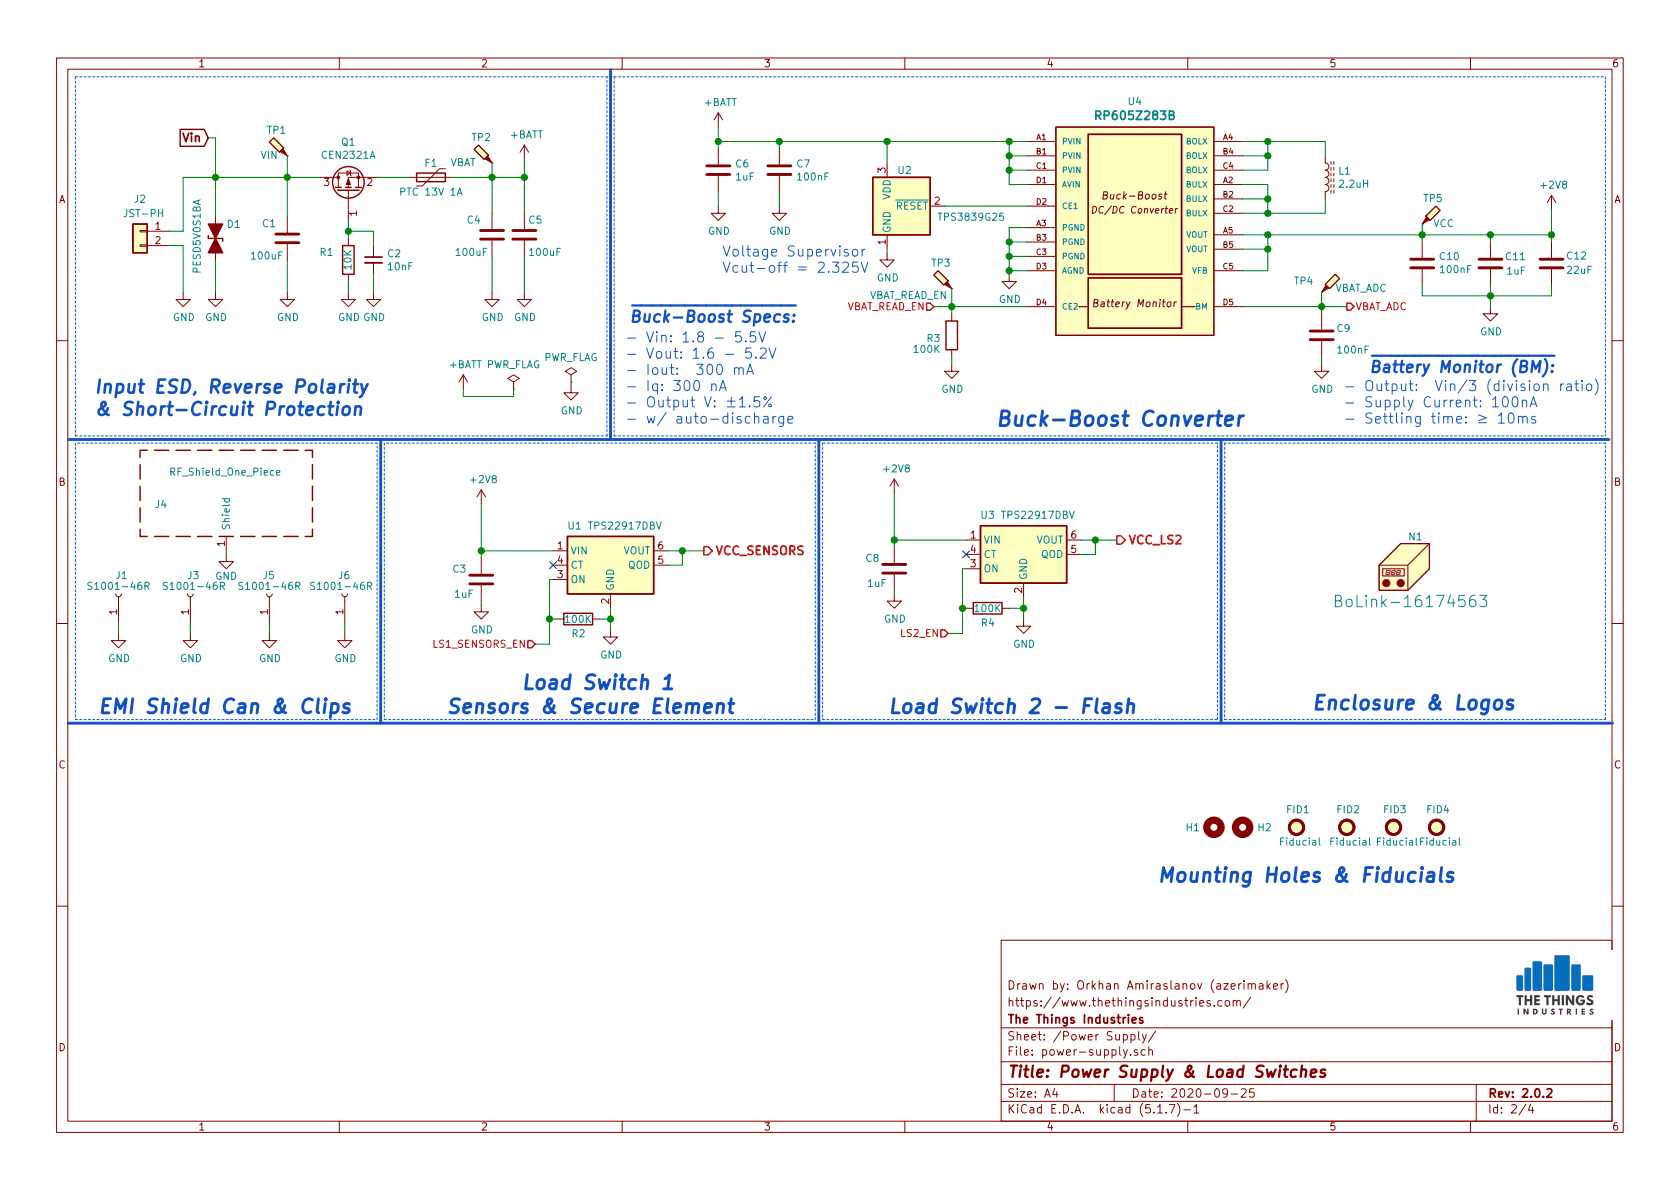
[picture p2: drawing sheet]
EESchema Schematic File Version 4
EELAYER 30 0
EELAYER END
$Descr A4 11693 8268
encoding utf-8
Sheet 2 4
Title "Power Supply & Load Switches"
Date "2020-09-25"
Rev "2.0.2"
Comp "The Things Industries"
Comment1 "https://www.thethingsindustries.com/"
Comment2 "Drawn by: Orkhan Amiraslanov (azerimaker)"
Comment3 ""
Comment4 ""
$EndDescr
$Comp
L power:+BATT #PWR019
U 1 1
P 5000 875
F 0 "#PWR019" H 5000 725 50  0001 C CNN
F 1 "+BATT" H 5015 1048 50  0000 C CNN
F 2 "" H 5000 875 50  0001 C CNN
F 3 "" H 5000 875 50  0001 C CNN
	1    5000 875 
	1    0    0    -1  
$EndComp
$Comp
L power:GND #PWR02
U 1 1
P 1275 2025
F 0 "#PWR02" H 1275 1775 50  0001 C CNN
F 1 "GND" H 1280 1852 50  0000 C CNN
F 2 "" H 1275 2025 50  0001 C CNN
F 3 "" H 1275 2025 50  0001 C CNN
	1    1275 2025
	1    0    0    -1  
$EndComp
$Comp
L Power_Management:TPS22917DBV U1
U 1 1
P 4250 3925
F 0 "U1" H 4000 4200 50  0000 C CNN
F 1 "TPS22917DBV" H 4350 4200 50  0000 C CNN
F 2 "Package_TO_SOT_SMD:SOT-23-6" H 4250 4425 50  0001 C CNN
F 3 "http://www.ti.com/lit/ds/symlink/tps22917.pdf" H 4300 3225 50  0001 C CNN
F 4 "TPS22917DBVR" H 4250 3925 50  0001 C CNN "MPN"
F 5 "https://www.ti.com/store/ti/en/p/product/?p=TPS22917DBVR" H 4250 3925 50  0001 C CNN "URL"
	1    4250 3925
	1    0    0    -1  
$EndComp
Text Notes 3100 4975 0    98   Italic 20
       Load Switch 1 \nSensors & Secure Element
Text Notes 6175 4975 0    98   Italic 20
Load Switch 2 - Flash
Text Notes 8050 6150 0    98   Italic 20
Mounting Holes & Fiducials
Text Notes 650  2900 0    91   Italic 18
Input ESD, Reverse Polarity  \n& Short-Circuit Protection
$Comp
L Device:C C9
U 1 1
P 9200 2325
F 0 "C9" H 9300 2375 50  0000 L CNN
F 1 "100nF" H 9300 2225 50  0000 L CNN
F 2 "Capacitor_SMD:C_0402_1005Metric" H 9238 2175 50  0001 C CNN
F 3 "~" H 9200 2325 50  0001 C CNN
F 4 "CC0402KRX7R7BB104" H 9200 2325 50  0001 C CNN "MPN"
F 5 "https://lcsc.com/product-detail/Multilayer-Ceramic-Capacitors-MLCC-SMD-SMT_YAGEO-CC0402KRX7R7BB104_C60474.html" H 9200 2325 50  0001 C CNN "URL"
	1    9200 2325
	1    0    0    -1  
$EndComp
$Comp
L power:GND #PWR028
U 1 1
P 9200 2525
F 0 "#PWR028" H 9200 2275 50  0001 C CNN
F 1 "GND" H 9205 2352 50  0000 C CNN
F 2 "" H 9200 2525 50  0001 C CNN
F 3 "" H 9200 2525 50  0001 C CNN
	1    9200 2525
	1    0    0    -1  
$EndComp
Wire Wire Line
	9200 2475 9200 2525
$Comp
L Device:C C6
U 1 1
P 5000 1175
F 0 "C6" H 5115 1221 50  0000 L CNN
F 1 "1uF" H 5115 1130 50  0000 L CNN
F 2 "Capacitor_SMD:C_0402_1005Metric" H 5038 1025 50  0001 C CNN
F 3 "~" H 5000 1175 50  0001 C CNN
F 4 "CL05A105KQ5NNNC" H 5000 1175 50  0001 C CNN "MPN"
F 5 "https://lcsc.com/product-detail/Multilayer-Ceramic-Capacitors-MLCC-SMD-SMT_Samsung-Electro-Mechanics-CL05A105KQ5NNNC_C107372.html" H 5000 1175 50  0001 C CNN "URL"
	1    5000 1175
	1    0    0    -1  
$EndComp
$Comp
L power:GND #PWR020
U 1 1
P 5000 1425
F 0 "#PWR020" H 5000 1175 50  0001 C CNN
F 1 "GND" H 5005 1252 50  0000 C CNN
F 2 "" H 5000 1425 50  0001 C CNN
F 3 "" H 5000 1425 50  0001 C CNN
	1    5000 1425
	1    0    0    -1  
$EndComp
Wire Wire Line
	5000 1325 5000 1425
Wire Wire Line
	5000 875  5000 975 
$Comp
L Device:C C7
U 1 1
P 5425 1175
F 0 "C7" H 5540 1221 50  0000 L CNN
F 1 "100nF" H 5540 1130 50  0000 L CNN
F 2 "Capacitor_SMD:C_0402_1005Metric" H 5463 1025 50  0001 C CNN
F 3 "~" H 5425 1175 50  0001 C CNN
F 4 "CC0402KRX7R7BB104" H 5425 1175 50  0001 C CNN "MPN"
F 5 "https://lcsc.com/product-detail/Multilayer-Ceramic-Capacitors-MLCC-SMD-SMT_YAGEO-CC0402KRX7R7BB104_C60474.html" H 5425 1175 50  0001 C CNN "URL"
	1    5425 1175
	1    0    0    -1  
$EndComp
$Comp
L power:GND #PWR021
U 1 1
P 5425 1425
F 0 "#PWR021" H 5425 1175 50  0001 C CNN
F 1 "GND" H 5430 1252 50  0000 C CNN
F 2 "" H 5425 1425 50  0001 C CNN
F 3 "" H 5425 1425 50  0001 C CNN
	1    5425 1425
	1    0    0    -1  
$EndComp
Wire Wire Line
	5425 1325 5425 1425
Wire Wire Line
	5425 1025 5425 975 
Wire Wire Line
	5000 1025 5000 975 
Connection ~ 5000 975 
Wire Wire Line
	5000 975  5425 975 
$Comp
L Connector:TestPoint_Probe TP2
U 1 1
P 3425 1125
F 0 "TP2" V 3600 1200 50  0000 C CNN
F 1 "VBAT" V 3425 1325 50  0000 C CNN
F 2 "TestPoint:TestPoint_Pad_D1.5mm" H 3625 1125 50  0001 C CNN
F 3 "~" H 3625 1125 50  0001 C CNN
F 4 "~" H 3425 1125 50  0001 C CNN "MPN"
F 5 "~" H 3425 1125 50  0001 C CNN "URL"
	1    3425 1125
	0    -1   -1   0   
$EndComp
$Comp
L Device:C C12
U 1 1
P 10800 1825
F 0 "C12" H 10700 1775 50  0000 R CNN
F 1 "22uF" H 10700 1875 50  0000 R CNN
F 2 "Capacitor_SMD:C_0603_1608Metric" H 10838 1675 50  0001 C CNN
F 3 "~" H 10800 1825 50  0001 C CNN
F 4 "CC0603MRX5R5BB226" H 10800 1825 50  0001 C CNN "MPN"
F 5 "JMK107BBJ226MA" H 10800 1825 50  0001 C CNN "DNM_MPN"
F 6 "https://lcsc.com/product-detail/Multilayer-Ceramic-Capacitors-MLCC-SMD-SMT_22uF-226-20-6-3V_C109448.html" H 10800 1825 50  0001 C CNN "URL"
	1    10800 1825
	-1   0    0    1   
$EndComp
Wire Wire Line
	10375 1675 10375 1625
$Comp
L power:GND #PWR029
U 1 1
P 10375 2125
F 0 "#PWR029" H 10375 1875 50  0001 C CNN
F 1 "GND" H 10380 1952 50  0000 C CNN
F 2 "" H 10375 2125 50  0001 C CNN
F 3 "" H 10375 2125 50  0001 C CNN
	1    10375 2125
	1    0    0    -1  
$EndComp
Wire Wire Line
	10375 1975 10375 2050
Text HLabel 6500 2125 0    50   Input ~ 0
VBAT_READ_EN
Text HLabel 9375 2125 2    50   Output ~ 0
VBAT_ADC
Wire Notes Line
	525  3075 525  5000
Wire Notes Line
	525  5000 2625 5000
Wire Notes Line
	2625 5000 2625 3075
Wire Notes Line
	2625 3075 525  3075
Wire Notes Line width 20 style solid
	475  3050 11200 3050
Wire Notes Line
	2675 5000 5675 5000
Wire Notes Line
	5675 5000 5675 3075
Wire Notes Line
	5675 3075 2675 3075
Wire Notes Line
	2675 3075 2675 5000
$Comp
L Device:R R2
U 1 1
P 4025 4300
F 0 "R2" V 4125 4250 50  0000 L CNN
F 1 "100K" V 4025 4200 50  0000 L CNN
F 2 "Resistor_SMD:R_0402_1005Metric" V 3955 4300 50  0001 C CNN
F 3 "~" H 4025 4300 50  0001 C CNN
F 4 "RC0402FR-07100KL	" H 4025 4300 50  0001 C CNN "MPN"
F 5 "https://lcsc.com/product-detail/Chip-Resistor-Surface-Mount_YAGEO-RC0402FR-07100KL_C60491.html" H 4025 4300 50  0001 C CNN "URL"
	1    4025 4300
	0    1    1    0   
$EndComp
$Comp
L Device:C C3
U 1 1
P 3350 4025
F 0 "C3" H 3450 4100 50  0000 L CNN
F 1 "1uF" H 3400 3925 50  0000 L CNN
F 2 "Capacitor_SMD:C_0402_1005Metric" H 3388 3875 50  0001 C CNN
F 3 "~" H 3350 4025 50  0001 C CNN
F 4 "CL05A105KQ5NNNC" H 3350 4025 50  0001 C CNN "MPN"
F 5 "https://lcsc.com/product-detail/Multilayer-Ceramic-Capacitors-MLCC-SMD-SMT_Samsung-Electro-Mechanics-CL05A105KQ5NNNC_C107372.html" H 3350 4025 50  0001 C CNN "URL"
	1    3350 4025
	-1   0    0    -1  
$EndComp
Wire Wire Line
	3350 3500 3350 3825
Connection ~ 3350 3825
Wire Wire Line
	3350 3825 3350 3875
Wire Wire Line
	3850 4025 3825 4025
$Comp
L power:GND #PWR013
U 1 1
P 3350 4200
F 0 "#PWR013" H 3350 3950 50  0001 C CNN
F 1 "GND" H 3355 4027 50  0000 C CNN
F 2 "" H 3350 4200 50  0001 C CNN
F 3 "" H 3350 4200 50  0001 C CNN
	1    3350 4200
	1    0    0    -1  
$EndComp
Wire Wire Line
	3350 4175 3350 4200
Wire Wire Line
	4750 3925 4650 3925
Text HLabel 4900 3825 2    59   Output ~ 12
VCC_SENSORS
$Comp
L power:GND #PWR018
U 1 1
P 4250 4375
F 0 "#PWR018" H 4250 4125 50  0001 C CNN
F 1 "GND" H 4255 4202 50  0000 C CNN
F 2 "" H 4250 4375 50  0001 C CNN
F 3 "" H 4250 4375 50  0001 C CNN
	1    4250 4375
	1    0    0    -1  
$EndComp
Wire Wire Line
	4250 4225 4250 4300
Wire Wire Line
	4175 4300 4250 4300
Connection ~ 4250 4300
Wire Wire Line
	4250 4300 4250 4375
Wire Wire Line
	3825 4300 3875 4300
Wire Wire Line
	3825 4025 3825 4300
Wire Wire Line
	3825 4300 3825 4475
Wire Wire Line
	3825 4475 3725 4475
Connection ~ 3825 4300
Text HLabel 3725 4475 0    50   Input ~ 0
LS1_SENSORS_EN
$Comp
L Power_Management:TPS22917DBV U3
U 1 1
P 7125 3850
F 0 "U3" H 6875 4125 50  0000 C CNN
F 1 "TPS22917DBV" H 7225 4125 50  0000 C CNN
F 2 "Package_TO_SOT_SMD:SOT-23-6" H 7125 4350 50  0001 C CNN
F 3 "http://www.ti.com/lit/ds/symlink/tps22917.pdf" H 7175 3150 50  0001 C CNN
F 4 "TPS22917DBVR" H 7125 3850 50  0001 C CNN "MPN"
F 5 "https://www.ti.com/store/ti/en/p/product/?p=TPS22917DBVR" H 7125 3850 50  0001 C CNN "URL"
	1    7125 3850
	1    0    0    -1  
$EndComp
$Comp
L Device:R R4
U 1 1
P 6875 4225
F 0 "R4" V 6975 4175 50  0000 L CNN
F 1 "100K" V 6875 4125 50  0000 L CNN
F 2 "Resistor_SMD:R_0402_1005Metric" V 6805 4225 50  0001 C CNN
F 3 "~" H 6875 4225 50  0001 C CNN
F 4 "RC0402FR-07100KL	" H 6875 4225 50  0001 C CNN "MPN"
F 5 "https://lcsc.com/product-detail/Chip-Resistor-Surface-Mount_YAGEO-RC0402FR-07100KL_C60491.html" H 6875 4225 50  0001 C CNN "URL"
	1    6875 4225
	0    1    1    0   
$EndComp
$Comp
L Device:C C8
U 1 1
P 6225 3950
F 0 "C8" H 6325 4025 50  0000 L CNN
F 1 "1uF" H 6275 3850 50  0000 L CNN
F 2 "Capacitor_SMD:C_0402_1005Metric" H 6263 3800 50  0001 C CNN
F 3 "~" H 6225 3950 50  0001 C CNN
F 4 "CL05A105KQ5NNNC" H 6225 3950 50  0001 C CNN "MPN"
F 5 "https://lcsc.com/product-detail/Multilayer-Ceramic-Capacitors-MLCC-SMD-SMT_Samsung-Electro-Mechanics-CL05A105KQ5NNNC_C107372.html" H 6225 3950 50  0001 C CNN "URL"
	1    6225 3950
	-1   0    0    -1  
$EndComp
Wire Wire Line
	6225 3425 6225 3750
Connection ~ 6225 3750
Wire Wire Line
	6225 3750 6225 3800
Wire Wire Line
	6725 3950 6700 3950
$Comp
L power:GND #PWR024
U 1 1
P 6225 4125
F 0 "#PWR024" H 6225 3875 50  0001 C CNN
F 1 "GND" H 6230 3952 50  0000 C CNN
F 2 "" H 6225 4125 50  0001 C CNN
F 3 "" H 6225 4125 50  0001 C CNN
	1    6225 4125
	1    0    0    -1  
$EndComp
Wire Wire Line
	6225 4100 6225 4125
Wire Wire Line
	7625 3850 7525 3850
$Comp
L power:GND #PWR027
U 1 1
P 7125 4300
F 0 "#PWR027" H 7125 4050 50  0001 C CNN
F 1 "GND" H 7130 4127 50  0000 C CNN
F 2 "" H 7125 4300 50  0001 C CNN
F 3 "" H 7125 4300 50  0001 C CNN
	1    7125 4300
	1    0    0    -1  
$EndComp
Wire Wire Line
	7125 4150 7125 4225
Wire Wire Line
	7025 4225 7125 4225
Connection ~ 7125 4225
Wire Wire Line
	7125 4225 7125 4300
Wire Wire Line
	6700 4225 6725 4225
Wire Wire Line
	6700 3950 6700 4225
Wire Wire Line
	6700 4225 6700 4400
Wire Wire Line
	6700 4400 6600 4400
Connection ~ 6700 4225
Text HLabel 6600 4400 0    50   Input ~ 0
LS2_EN
Wire Notes Line
	5725 3075 5725 5000
Wire Notes Line
	5725 5000 8475 5000
Wire Notes Line
	8475 5000 8475 3075
Wire Notes Line
	8475 3075 5725 3075
Wire Notes Line
	8525 3075 8525 5000
Wire Notes Line
	8525 5000 11175 5000
Wire Notes Line
	11175 5000 11175 3075
Wire Notes Line
	11175 3075 8525 3075
$Comp
L Mechanical:MountingHole H1
U 1 1
P 8450 5750
F 0 "H1" H 8250 5750 50  0000 L CNN
F 1 "MountingHole" H 8550 5705 50  0001 L CNN
F 2 "MountingHole:MountingHole_2.5mm" H 8450 5750 50  0001 C CNN
F 3 "~" H 8450 5750 50  0001 C CNN
F 4 "~" H 8450 5750 50  0001 C CNN "MPN"
F 5 "~" H 8450 5750 50  0001 C CNN "URL"
	1    8450 5750
	1    0    0    -1  
$EndComp
$Comp
L Mechanical:MountingHole H2
U 1 1
P 8650 5750
F 0 "H2" H 8750 5750 50  0000 L CNN
F 1 "MountingHole" H 8750 5705 50  0001 L CNN
F 2 "MountingHole:MountingHole_2.5mm" H 8650 5750 50  0001 C CNN
F 3 "~" H 8650 5750 50  0001 C CNN
F 4 "~" H 8650 5750 50  0001 C CNN "MPN"
F 5 "~" H 8650 5750 50  0001 C CNN "URL"
	1    8650 5750
	1    0    0    -1  
$EndComp
$Comp
L Mechanical:Housing N1
U 1 1
P 9825 3925
F 0 "N1" H 9800 4125 50  0000 L CNN
F 1 "BoLink-16174563" H 9275 3675 79  0000 L CNN
F 2 "node-lib-v1:BoLink_704025" H 9875 3975 50  0001 C CNN
F 3 "~" H 9875 3975 50  0001 C CNN
F 4 "S6L-303013" H 9825 3925 50  0001 C CNN "MPN"
F 5 "https://www.distrelec.nl/en/bolink-iot-enclosure-bolink-43-2x71-2x26mm-white-polycarbonate-ip65-bopla-16174563-hmt1/p/30144876" H 9825 3925 50  0001 C CNN "URL"
	1    9825 3925
	1    0    0    -1  
$EndComp
$Comp
L Connector:TestPoint_Probe TP4
U 1 1
P 9200 2025
F 0 "TP4" V 9275 1900 50  0000 C CNN
F 1 "VBAT_ADC" V 9225 2300 50  0000 C CNN
F 2 "TestPoint:TestPoint_Pad_D1.5mm" H 9400 2025 50  0001 C CNN
F 3 "~" H 9400 2025 50  0001 C CNN
F 4 "~" H 9200 2025 50  0001 C CNN "MPN"
F 5 "~" H 9200 2025 50  0001 C CNN "URL"
	1    9200 2025
	0    1    -1   0   
$EndComp
Wire Notes Line width 20 style solid
	5700 3050 5700 5025
Wire Notes Line width 20 style solid
	8500 5025 8500 3050
Wire Notes Line width 20 style solid
	475  5025 11225 5025
Text Notes 6925 2975 0    102  Italic 20
Buck-Boost Converter
$Comp
L Connector:TestPoint_Probe TP3
U 1 1
P 6625 2000
F 0 "TP3" V 6800 2075 50  0000 C CNN
F 1 "VBAT_READ_EN" V 6575 2300 50  0000 C CNN
F 2 "TestPoint:TestPoint_Pad_D1.5mm" H 6825 2000 50  0001 C CNN
F 3 "~" H 6825 2000 50  0001 C CNN
F 4 "~" H 6625 2000 50  0001 C CNN "MPN"
F 5 "~" H 6625 2000 50  0001 C CNN "URL"
	1    6625 2000
	0    -1   -1   0   
$EndComp
$Comp
L node-lib-v1:RP605Zx U4
U 1 1
P 7350 975
F 0 "U4" H 7900 1255 50  0000 C CNN
F 1 "RP605Z283B" H 7900 1157 59  0000 C CNB
F 2 "node-lib-v1:WLCSP-20-P3_1.994x1.609mm_Layout5x4_P0.4mm" H 7350 575 50  0001 L BNN
F 3 "Texas Instruments" H 7350 475 50  0001 L BNN
F 4 "RP605Z283B-E2-F" H 7350 975 50  0001 C CNN "MPN"
F 5 "https://eu.mouser.com/ProductDetail/Ricoh-Electronic-Devices-Company/RP605Z283B-E2-F?qs=%2Fha2pyFadujfkekTwsRQpQaCcXRCnGubiPAekIe2V2q%252BPlq4yt9zFJnKPMHL8r%252Bf&utm_source=octopart&utm_medium=aggregator&utm_campaign=848-RP605Z283B-E2-F&utm_content=Ricoh+Electronics" H 7350 975 50  0001 C CNN "URL"
	1    7350 975 
	1    0    0    -1  
$EndComp
Text Notes 4350 2950 0    71   ~ 0
- Vin: 1.8 - 5.5V\n- Vout: 1.6 - 5.2V\n- Iout:  300 mA\n- Iq: 300 nA\n- Output V: ±1.5%\n- w/ auto-discharge
Wire Wire Line
	8650 1625 8825 1625
Wire Wire Line
	8650 1725 8825 1725
Wire Wire Line
	8825 1725 8825 1625
Connection ~ 8825 1625
$Comp
L Device:R R3
U 1 1
P 6625 2325
F 0 "R3" H 6700 2350 50  0000 L CNN
F 1 "100K" H 6700 2425 50  0000 L CNN
F 2 "Resistor_SMD:R_0402_1005Metric" V 6555 2325 50  0001 C CNN
F 3 "~" H 6625 2325 50  0001 C CNN
F 4 "RC0402FR-07100KL	" H 6625 2325 50  0001 C CNN "MPN"
F 5 "https://lcsc.com/product-detail/Chip-Resistor-Surface-Mount_YAGEO-RC0402FR-07100KL_C60491.html" H 6625 2325 50  0001 C CNN "URL"
	1    6625 2325
	-1   0    0    1   
$EndComp
Wire Wire Line
	7150 975  7025 975 
Connection ~ 5425 975 
Wire Wire Line
	7150 1075 7025 1075
Wire Wire Line
	7025 1075 7025 975 
Wire Wire Line
	7150 1175 7025 1175
Wire Wire Line
	7025 1175 7025 1075
Connection ~ 7025 1075
Wire Wire Line
	7150 1275 7025 1275
Wire Wire Line
	7025 1275 7025 1175
Connection ~ 7025 1175
$Comp
L power:GND #PWR026
U 1 1
P 7025 1900
F 0 "#PWR026" H 7025 1650 50  0001 C CNN
F 1 "GND" H 7030 1727 50  0000 C CNN
F 2 "" H 7025 1900 50  0001 C CNN
F 3 "" H 7025 1900 50  0001 C CNN
	1    7025 1900
	1    0    0    -1  
$EndComp
Wire Wire Line
	7150 1875 7025 1875
Wire Wire Line
	7150 1575 7025 1575
Wire Wire Line
	7025 1575 7025 1675
Wire Wire Line
	7150 1675 7025 1675
Connection ~ 7025 1675
Wire Wire Line
	7025 1675 7025 1775
Wire Wire Line
	7150 1775 7025 1775
Connection ~ 7025 1775
Wire Wire Line
	7025 1775 7025 1875
$Comp
L power:GND #PWR025
U 1 1
P 6625 2525
F 0 "#PWR025" H 6625 2275 50  0001 C CNN
F 1 "GND" H 6630 2352 50  0000 C CNN
F 2 "" H 6625 2525 50  0001 C CNN
F 3 "" H 6625 2525 50  0001 C CNN
	1    6625 2525
	1    0    0    -1  
$EndComp
Wire Wire Line
	6625 2175 6625 2125
Connection ~ 6625 2125
Wire Wire Line
	6625 2475 6625 2525
Wire Wire Line
	3425 1125 3425 1225
Wire Wire Line
	5425 975  6175 975 
Wire Wire Line
	9900 1625 10375 1625
Wire Wire Line
	8650 1875 8825 1875
Wire Wire Line
	8825 1875 8825 1725
Connection ~ 8825 1725
Wire Wire Line
	9200 2025 9200 2125
Connection ~ 9200 2125
Wire Wire Line
	9200 2125 9375 2125
Wire Wire Line
	9200 2175 9200 2125
Wire Wire Line
	6625 2000 6625 2125
Wire Wire Line
	8825 1625 9900 1625
Connection ~ 9900 1625
Wire Wire Line
	9225 975  9225 1075
Wire Wire Line
	9225 1475 9225 1375
Wire Wire Line
	8825 1275 8825 1375
Connection ~ 8825 1375
Wire Wire Line
	8825 1375 8825 1475
Wire Wire Line
	8825 1175 8825 1075
Connection ~ 8825 1075
Wire Wire Line
	8825 1075 8825 975 
Connection ~ 8825 1475
Wire Wire Line
	8825 1475 9225 1475
Wire Wire Line
	8650 1475 8825 1475
Connection ~ 8825 975 
Wire Wire Line
	8825 975  9225 975 
Wire Wire Line
	8650 975  8825 975 
Wire Wire Line
	8650 1075 8825 1075
Wire Wire Line
	8650 1175 8825 1175
Wire Wire Line
	8650 1275 8825 1275
Wire Wire Line
	8650 1375 8825 1375
Text Notes 9350 2950 0    71   ~ 0
- Output:  Vin/3 (division ratio)\n- Supply Current: 100nA\n- Settling time: ≥ 10ms
$Comp
L Device:C C10
U 1 1
P 9900 1825
F 0 "C10" H 9786 1779 50  0000 R CNN
F 1 "100nF" H 9786 1870 50  0000 R CNN
F 2 "Capacitor_SMD:C_0402_1005Metric" H 9938 1675 50  0001 C CNN
F 3 "~" H 9900 1825 50  0001 C CNN
F 4 "CC0402KRX7R7BB104" H 9900 1825 50  0001 C CNN "MPN"
F 5 "https://lcsc.com/product-detail/Multilayer-Ceramic-Capacitors-MLCC-SMD-SMT_YAGEO-CC0402KRX7R7BB104_C60474.html" H 9900 1825 50  0001 C CNN "URL"
	1    9900 1825
	-1   0    0    1   
$EndComp
Wire Wire Line
	9900 1675 9900 1625
Wire Wire Line
	9900 1975 9900 2050
Wire Wire Line
	9900 2050 10375 2050
Connection ~ 10375 2050
Wire Wire Line
	10375 2050 10375 2125
Wire Wire Line
	7025 1900 7025 1875
Connection ~ 7025 1875
Wire Wire Line
	6500 2125 6625 2125
Wire Wire Line
	9200 2125 8650 2125
Wire Wire Line
	6625 2125 7150 2125
Wire Notes Line
	525  525  11175 525 
Wire Notes Line
	525  525  525  3025
Wire Notes Line
	11175 525  11175 3025
Wire Notes Line
	525  3025 11175 3025
Wire Notes Line width 20 style solid
	2650 3050 2650 5025
Connection ~ 10375 1625
$Comp
L Mechanical:Fiducial FID1
U 1 1
P 9025 5750
F 0 "FID1" H 8950 5875 50  0000 L CNN
F 1 "Fiducial" H 8900 5650 50  0000 L CNN
F 2 "Fiducial:Fiducial_0.5mm_Mask1.5mm" H 9025 5750 50  0001 C CNN
F 3 "~" H 9025 5750 50  0001 C CNN
F 4 "~" H 9025 5750 50  0001 C CNN "MPN"
F 5 "~" H 9025 5750 50  0001 C CNN "URL"
	1    9025 5750
	1    0    0    -1  
$EndComp
$Comp
L power:PWR_FLAG #FLG01
U 1 1
P 3575 2700
F 0 "#FLG01" H 3575 2775 50  0001 C CNN
F 1 "PWR_FLAG" H 3575 2873 50  0000 C CNN
F 2 "" H 3575 2700 50  0001 C CNN
F 3 "~" H 3575 2700 50  0001 C CNN
	1    3575 2700
	1    0    0    -1  
$EndComp
$Comp
L power:+BATT #PWR011
U 1 1
P 3225 2700
F 0 "#PWR011" H 3225 2550 50  0001 C CNN
F 1 "+BATT" H 3240 2873 50  0000 C CNN
F 2 "" H 3225 2700 50  0001 C CNN
F 3 "" H 3225 2700 50  0001 C CNN
	1    3225 2700
	1    0    0    -1  
$EndComp
Wire Wire Line
	3225 2700 3225 2750
Wire Wire Line
	3225 2750 3575 2750
Wire Wire Line
	3575 2750 3575 2700
$Comp
L power:+2V8 #PWR030
U 1 1
P 10800 1450
F 0 "#PWR030" H 10800 1300 50  0001 C CNN
F 1 "+2V8" H 10815 1623 50  0000 C CNN
F 2 "" H 10800 1450 50  0001 C CNN
F 3 "" H 10800 1450 50  0001 C CNN
	1    10800 1450
	1    0    0    -1  
$EndComp
Wire Wire Line
	10375 1625 10800 1625
Text Notes 4375 2250 0    79   Italic 16
~Buck-Boost Specs:
$Comp
L Connector_Generic:Conn_01x02 J2
U 1 1
P 975 1600
F 0 "J2" H 975 1825 50  0000 C CNN
F 1 "JST-PH" H 950 1725 50  0000 C CNN
F 2 "Connector_JST:JST_PH_B2B-PH-SM4-TB_1x02-1MP_P2.00mm_Vertical" H 975 1600 50  0001 C CNN
F 3 "~" H 975 1600 50  0001 C CNN
F 4 "B2B-PH-SM4-TB(LF)(SN)" H 975 1600 50  0001 C CNN "MPN"
F 5 "https://lcsc.com/product-detail/Wire-To-Board-Wire-To-Wire-Connector_JST-Sales-America-B2B-PH-SM4-TB-LF-SN_C160352.html" H 975 1600 50  0001 C CNN "URL"
	1    975  1600
	-1   0    0    -1  
$EndComp
Wire Wire Line
	1275 1600 1175 1600
Wire Wire Line
	1275 1225 1275 1600
Wire Wire Line
	1175 1700 1275 1700
Wire Wire Line
	1275 1700 1275 2025
Wire Wire Line
	6225 3750 6725 3750
NoConn ~ 6725 3850
Wire Wire Line
	3350 3825 3850 3825
NoConn ~ 3850 3925
Wire Wire Line
	7525 3750 7625 3750
Wire Wire Line
	7625 3850 7625 3750
Connection ~ 7625 3750
Wire Wire Line
	7625 3750 7775 3750
Wire Wire Line
	4650 3825 4750 3825
Wire Wire Line
	4750 3925 4750 3825
Connection ~ 4750 3825
Wire Wire Line
	4750 3825 4900 3825
$Comp
L Device:C C11
U 1 1
P 10375 1825
F 0 "C11" H 10125 1875 50  0000 L CNN
F 1 "1uF" H 10125 1775 50  0000 L CNN
F 2 "Capacitor_SMD:C_0402_1005Metric" H 10413 1675 50  0001 C CNN
F 3 "~" H 10375 1825 50  0001 C CNN
F 4 "CL05A105KQ5NNNC" H 10375 1825 50  0001 C CNN "MPN"
F 5 "https://lcsc.com/product-detail/Multilayer-Ceramic-Capacitors-MLCC-SMD-SMT_Samsung-Electro-Mechanics-CL05A105KQ5NNNC_C107372.html" H 10375 1825 50  0001 C CNN "URL"
	1    10375 1825
	-1   0    0    -1  
$EndComp
Wire Wire Line
	10800 1975 10800 2050
Wire Wire Line
	10800 2050 10375 2050
Wire Wire Line
	10800 1675 10800 1625
$Comp
L Device:L_Core_Ferrite L1
U 1 1
P 9225 1225
F 0 "L1" H 9313 1271 50  0000 L CNN
F 1 "2.2uH" H 9313 1180 50  0000 L CNN
F 2 "node-lib-v1:L_HPC4012TF-2R2M" H 9225 1225 50  0001 C CNN
F 3 "~" H 9225 1225 50  0001 C CNN
F 4 "DNM" H 9225 1225 50  0001 C CNN "MPN"
F 5 "https://lcsc.com/product-detail/Power-Inductors_TAI-TECH-HPC4012TF-2R2M_C357047.html" H 9225 1225 50  0001 C CNN "URL"
F 6 "HPC4012TF-2R2M" H 9225 1225 50  0001 C CNN "DNM_MPN"
	1    9225 1225
	1    0    0    -1  
$EndComp
Wire Wire Line
	3425 1775 3425 2025
$Comp
L power:GND #PWR014
U 1 1
P 3425 2025
F 0 "#PWR014" H 3425 1775 50  0001 C CNN
F 1 "GND" H 3430 1852 50  0000 C CNN
F 2 "" H 3425 2025 50  0001 C CNN
F 3 "" H 3425 2025 50  0001 C CNN
	1    3425 2025
	1    0    0    -1  
$EndComp
Wire Wire Line
	3425 1225 3650 1225
Connection ~ 3425 1225
Wire Wire Line
	3425 1475 3425 1225
$Comp
L Device:C C4
U 1 1
P 3425 1625
F 0 "C4" H 3350 1525 50  0000 R CNN
F 1 "100uF" H 3400 1750 50  0000 R CNN
F 2 "Capacitor_SMD:C_1206_3216Metric" H 3463 1475 50  0001 C CNN
F 3 "~" H 3425 1625 50  0001 C CNN
F 4 "JMK316ABJ107ML-T" H 3425 1625 50  0001 C CNN "MPN"
F 5 "https://lcsc.com/product-detail/Multilayer-Ceramic-Capacitors-MLCC-SMD-SMT_Taiyo-Yuden-JMK316ABJ107ML-T_C268006.html" H 3425 1625 50  0001 C CNN "URL"
	1    3425 1625
	1    0    0    1   
$EndComp
Wire Wire Line
	3650 1775 3650 2025
Connection ~ 3650 1225
Wire Wire Line
	3650 1475 3650 1225
Wire Wire Line
	2625 1225 2850 1225
$Comp
L power:GND #PWR016
U 1 1
P 3650 2025
F 0 "#PWR016" H 3650 1775 50  0001 C CNN
F 1 "GND" H 3655 1852 50  0000 C CNN
F 2 "" H 3650 2025 50  0001 C CNN
F 3 "" H 3650 2025 50  0001 C CNN
	1    3650 2025
	1    0    0    -1  
$EndComp
$Comp
L Device:C C5
U 1 1
P 3650 1625
F 0 "C5" H 3625 1525 50  0000 R CNN
F 1 "100uF" H 3625 1750 50  0000 R CNN
F 2 "Capacitor_SMD:C_1206_3216Metric" H 3688 1475 50  0001 C CNN
F 3 "~" H 3650 1625 50  0001 C CNN
F 4 "JMK316ABJ107ML-T" H 3650 1625 50  0001 C CNN "MPN"
F 5 "https://lcsc.com/product-detail/Multilayer-Ceramic-Capacitors-MLCC-SMD-SMT_Taiyo-Yuden-JMK316ABJ107ML-T_C268006.html" H 3650 1625 50  0001 C CNN "URL"
	1    3650 1625
	-1   0    0    1   
$EndComp
$Comp
L power:GND #PWR09
U 1 1
P 2425 2025
F 0 "#PWR09" H 2425 1775 50  0001 C CNN
F 1 "GND" H 2430 1852 50  0000 C CNN
F 2 "" H 2425 2025 50  0001 C CNN
F 3 "" H 2425 2025 50  0001 C CNN
	1    2425 2025
	1    0    0    -1  
$EndComp
$Comp
L Device:Polyfuse F1
U 1 1
P 3000 1225
F 0 "F1" V 2900 1225 50  0000 C CNN
F 1 "PTC 13V 1A" V 3100 1225 50  0000 C CNN
F 2 "Fuse:Fuse_1210_3225Metric_Castellated" H 3050 1025 50  0001 L CNN
F 3 "~" H 3000 1225 50  0001 C CNN
F 4 "SMD1210-050" V 3000 1225 50  0001 C CNN "MPN"
F 5 "https://lcsc.com/product-detail/PTC-Resettable-Fuses_TECHFUSE-SMD1210-050_C70094.html" H 3000 1225 50  0001 C CNN "URL"
	1    3000 1225
	0    1    1    0   
$EndComp
Wire Wire Line
	3650 1225 3650 1100
$Comp
L power:+BATT #PWR015
U 1 1
P 3650 1100
F 0 "#PWR015" H 3650 950 50  0001 C CNN
F 1 "+BATT" H 3665 1273 50  0000 C CNN
F 2 "" H 3650 1100 50  0001 C CNN
F 3 "" H 3650 1100 50  0001 C CNN
	1    3650 1100
	1    0    0    -1  
$EndComp
$Comp
L Device:Q_PMOS_GSD Q1
U 1 1
P 2425 1325
F 0 "Q1" V 2767 1325 50  0000 C CNN
F 1 "CEN2321A" V 2676 1325 50  0000 C CNN
F 2 "Package_TO_SOT_SMD:SOT-23" H 2625 1425 50  0001 C CNN
F 3 "~" H 2425 1325 50  0001 C CNN
F 4 "CEN2321A" V 2425 1325 50  0001 C CNN "MPN"
F 5 "https://lcsc.com/product-detail/MOSFET_CET-Chino-Excel-Tech-CEN2321A_C180870.html" H 2425 1325 50  0001 C CNN "URL"
	1    2425 1325
	0    -1   -1   0   
$EndComp
$Comp
L Device:D_TVS_ALT D1
U 1 1
P 1500 1650
F 0 "D1" V 1400 1725 50  0000 L CNN
F 1 "PESD5V0S1BA" H 1225 1525 50  0000 L CNN
F 2 "Diode_SMD:D_SOD-323" H 1500 1650 50  0001 C CNN
F 3 "~" H 1500 1650 50  0001 C CNN
F 4 "PESD5V0S1BA,115" V 1500 1650 50  0001 C CNN "MPN"
F 5 "https://lcsc.com/product-detail/TVS_Nexperia-PESD5V0S1BA-115_C19224.html" H 1500 1650 50  0001 C CNN "URL"
	1    1500 1650
	0    1    1    0   
$EndComp
Wire Wire Line
	1500 1500 1500 1225
Wire Wire Line
	1275 1225 1500 1225
Connection ~ 1500 1225
$Comp
L power:GND #PWR04
U 1 1
P 1500 2025
F 0 "#PWR04" H 1500 1775 50  0001 C CNN
F 1 "GND" H 1505 1852 50  0000 C CNN
F 2 "" H 1500 2025 50  0001 C CNN
F 3 "" H 1500 2025 50  0001 C CNN
	1    1500 2025
	1    0    0    -1  
$EndComp
Wire Wire Line
	1500 1800 1500 2025
$Comp
L Device:C_Small C2
U 1 1
P 2600 1800
F 0 "C2" H 2692 1846 50  0000 L CNN
F 1 "10nF" H 2692 1755 50  0000 L CNN
F 2 "Capacitor_SMD:C_0402_1005Metric" H 2600 1800 50  0001 C CNN
F 3 "~" H 2600 1800 50  0001 C CNN
F 4 "CC0402KRX7R7BB103" H 2600 1800 50  0001 C CNN "MPN"
F 5 "https://lcsc.com/product-detail/Multilayer-Ceramic-Capacitors-MLCC-SMD-SMT_YAGEO-CC0402KRX7R7BB103_C327009.html" H 2600 1800 50  0001 C CNN "URL"
	1    2600 1800
	1    0    0    -1  
$EndComp
$Comp
L Device:R R1
U 1 1
P 2425 1800
F 0 "R1" H 2525 1750 50  0000 L CNN
F 1 "10K" V 2425 1725 50  0000 L CNN
F 2 "Resistor_SMD:R_0402_1005Metric" V 2355 1800 50  0001 C CNN
F 3 "~" H 2425 1800 50  0001 C CNN
F 4 "AC0402JR-0710KL" H 2425 1800 50  0001 C CNN "MPN"
F 5 "https://lcsc.com/product-detail/Chip-Resistor-Surface-Mount_YAGEO-AC0402JR-0710KL_C144731.html" H 2425 1800 50  0001 C CNN "URL"
	1    2425 1800
	-1   0    0    1   
$EndComp
Wire Wire Line
	2425 1650 2425 1600
Wire Wire Line
	2600 1700 2600 1600
Wire Wire Line
	2600 1600 2425 1600
Connection ~ 2425 1600
Wire Wire Line
	2425 1600 2425 1525
Wire Wire Line
	2425 1950 2425 2025
$Comp
L power:GND #PWR010
U 1 1
P 2600 2025
F 0 "#PWR010" H 2600 1775 50  0001 C CNN
F 1 "GND" H 2605 1852 50  0000 C CNN
F 2 "" H 2600 2025 50  0001 C CNN
F 3 "" H 2600 2025 50  0001 C CNN
	1    2600 2025
	1    0    0    -1  
$EndComp
Wire Wire Line
	2600 1900 2600 2025
$Comp
L power:+2V8 #PWR023
U 1 1
P 6225 3425
F 0 "#PWR023" H 6225 3275 50  0001 C CNN
F 1 "+2V8" H 6240 3598 50  0000 C CNN
F 2 "" H 6225 3425 50  0001 C CNN
F 3 "" H 6225 3425 50  0001 C CNN
	1    6225 3425
	1    0    0    -1  
$EndComp
$Comp
L power:+2V8 #PWR012
U 1 1
P 3350 3500
F 0 "#PWR012" H 3350 3350 50  0001 C CNN
F 1 "+2V8" H 3365 3673 50  0000 C CNN
F 2 "" H 3350 3500 50  0001 C CNN
F 3 "" H 3350 3500 50  0001 C CNN
	1    3350 3500
	1    0    0    -1  
$EndComp
Wire Wire Line
	10800 1450 10800 1625
Connection ~ 10800 1625
Wire Wire Line
	3150 1225 3425 1225
Wire Wire Line
	1500 1225 2000 1225
$Comp
L Device:C C1
U 1 1
P 2000 1650
F 0 "C1" H 1925 1550 50  0000 R CNN
F 1 "100uF" H 1975 1775 50  0000 R CNN
F 2 "Capacitor_SMD:C_1206_3216Metric" H 2038 1500 50  0001 C CNN
F 3 "~" H 2000 1650 50  0001 C CNN
F 4 "JMK316ABJ107ML-T" H 2000 1650 50  0001 C CNN "MPN"
F 5 "https://lcsc.com/product-detail/Multilayer-Ceramic-Capacitors-MLCC-SMD-SMT_Taiyo-Yuden-JMK316ABJ107ML-T_C268006.html" H 2000 1650 50  0001 C CNN "URL"
	1    2000 1650
	1    0    0    1   
$EndComp
Wire Wire Line
	2000 1500 2000 1225
Connection ~ 2000 1225
Wire Wire Line
	2000 1225 2225 1225
$Comp
L power:GND #PWR07
U 1 1
P 2000 2025
F 0 "#PWR07" H 2000 1775 50  0001 C CNN
F 1 "GND" H 2005 1852 50  0000 C CNN
F 2 "" H 2000 2025 50  0001 C CNN
F 3 "" H 2000 2025 50  0001 C CNN
	1    2000 2025
	1    0    0    -1  
$EndComp
Wire Wire Line
	2000 1800 2000 2025
Wire Notes Line
	4225 3025 4225 525 
Wire Notes Line
	4275 525  4275 3025
Wire Notes Line width 20 style solid
	4250 3050 4250 475 
Text Notes 9525 2600 0    79   Italic 16
~Battery Monitor (BM):
$Comp
L Connector:TestPoint_Probe TP1
U 1 1
P 2000 1075
F 0 "TP1" V 2175 1150 50  0000 C CNN
F 1 "VIN" V 2000 1200 50  0000 C CNN
F 2 "TestPoint:TestPoint_Pad_D1.5mm" H 2200 1075 50  0001 C CNN
F 3 "~" H 2200 1075 50  0001 C CNN
F 4 "~" H 2000 1075 50  0001 C CNN "MPN"
F 5 "~" H 2000 1075 50  0001 C CNN "URL"
	1    2000 1075
	0    -1   -1   0   
$EndComp
Wire Wire Line
	2000 1075 2000 1225
Text HLabel 7775 3750 2    59   Output ~ 12
VCC_LS2
$Comp
L power:GND #PWR017
U 1 1
P 3975 2675
F 0 "#PWR017" H 3975 2425 50  0001 C CNN
F 1 "GND" H 3980 2502 50  0000 C CNN
F 2 "" H 3975 2675 50  0001 C CNN
F 3 "" H 3975 2675 50  0001 C CNN
	1    3975 2675
	1    0    0    -1  
$EndComp
Wire Wire Line
	3975 2650 3975 2675
$Comp
L power:PWR_FLAG #FLG02
U 1 1
P 3975 2650
F 0 "#FLG02" H 3975 2725 50  0001 C CNN
F 1 "PWR_FLAG" H 3975 2823 50  0000 C CNN
F 2 "" H 3975 2650 50  0001 C CNN
F 3 "~" H 3975 2650 50  0001 C CNN
	1    3975 2650
	1    0    0    -1  
$EndComp
Text Notes 9125 4950 0    98   Italic 20
Enclosure & Logos
$Comp
L Mechanical:Fiducial FID2
U 1 1
P 9375 5750
F 0 "FID2" H 9300 5875 50  0000 L CNN
F 1 "Fiducial" H 9250 5650 50  0000 L CNN
F 2 "Fiducial:Fiducial_0.5mm_Mask1.5mm" H 9375 5750 50  0001 C CNN
F 3 "~" H 9375 5750 50  0001 C CNN
F 4 "~" H 9375 5750 50  0001 C CNN "MPN"
F 5 "~" H 9375 5750 50  0001 C CNN "URL"
	1    9375 5750
	1    0    0    -1  
$EndComp
$Comp
L Connector:Conn_01x01_Female J1
U 1 1
P 825 4125
F 0 "J1" V 950 4150 50  0000 R CNN
F 1 "S1001-46R" V 875 4350 50  0000 R CNN
F 2 "node-lib-v1:RF_Shield_Clip_S1001-46R" H 825 4125 50  0001 C CNN
F 3 "~" H 825 4125 50  0001 C CNN
F 4 "DNM" V 825 4125 50  0001 C CNN "MPN"
F 5 "S1001-46R" H 825 4125 50  0001 C CNN "DNM_MPN"
F 6 "https://www.digikey.com/short/zwbq0r" H 825 4125 50  0001 C CNN "URL"
	1    825  4125
	0    -1   -1   0   
$EndComp
$Comp
L power:GND #PWR01
U 1 1
P 825 4400
F 0 "#PWR01" H 825 4150 50  0001 C CNN
F 1 "GND" H 830 4227 50  0000 C CNN
F 2 "" H 825 4400 50  0001 C CNN
F 3 "" H 825 4400 50  0001 C CNN
	1    825  4400
	1    0    0    -1  
$EndComp
Wire Wire Line
	825  4325 825  4400
$Comp
L Connector:Conn_01x01_Female J6
U 1 1
P 2400 4125
F 0 "J6" V 2525 4175 50  0000 R CNN
F 1 "S1001-46R" V 2450 4375 50  0000 R CNN
F 2 "node-lib-v1:RF_Shield_Clip_S1001-46R" H 2400 4125 50  0001 C CNN
F 3 "~" H 2400 4125 50  0001 C CNN
F 4 "DNM" V 2400 4125 50  0001 C CNN "MPN"
F 5 "S1001-46R" H 2400 4125 50  0001 C CNN "DNM_MPN"
F 6 "https://www.digikey.com/short/zwbq0r" H 2400 4125 50  0001 C CNN "URL"
	1    2400 4125
	0    -1   -1   0   
$EndComp
$Comp
L power:GND #PWR08
U 1 1
P 2400 4400
F 0 "#PWR08" H 2400 4150 50  0001 C CNN
F 1 "GND" H 2405 4227 50  0000 C CNN
F 2 "" H 2400 4400 50  0001 C CNN
F 3 "" H 2400 4400 50  0001 C CNN
	1    2400 4400
	1    0    0    -1  
$EndComp
Wire Wire Line
	2400 4325 2400 4400
$Comp
L Connector:Conn_01x01_Female J3
U 1 1
P 1325 4125
F 0 "J3" V 1450 4150 50  0000 R CNN
F 1 "S1001-46R" V 1375 4325 50  0000 R CNN
F 2 "node-lib-v1:RF_Shield_Clip_S1001-46R" H 1325 4125 50  0001 C CNN
F 3 "~" H 1325 4125 50  0001 C CNN
F 4 "DNM" V 1325 4125 50  0001 C CNN "MPN"
F 5 "S1001-46R" H 1325 4125 50  0001 C CNN "DNM_MPN"
F 6 "https://www.digikey.com/short/zwbq0r" H 1325 4125 50  0001 C CNN "URL"
	1    1325 4125
	0    -1   -1   0   
$EndComp
$Comp
L power:GND #PWR03
U 1 1
P 1325 4400
F 0 "#PWR03" H 1325 4150 50  0001 C CNN
F 1 "GND" H 1330 4227 50  0000 C CNN
F 2 "" H 1325 4400 50  0001 C CNN
F 3 "" H 1325 4400 50  0001 C CNN
	1    1325 4400
	1    0    0    -1  
$EndComp
Wire Wire Line
	1325 4325 1325 4400
$Comp
L Connector:Conn_01x01_Female J5
U 1 1
P 1875 4125
F 0 "J5" V 2000 4175 50  0000 R CNN
F 1 "S1001-46R" V 1925 4350 50  0000 R CNN
F 2 "node-lib-v1:RF_Shield_Clip_S1001-46R" H 1875 4125 50  0001 C CNN
F 3 "~" H 1875 4125 50  0001 C CNN
F 4 "DNM" V 1875 4125 50  0001 C CNN "MPN"
F 5 "S1001-46R" H 1875 4125 50  0001 C CNN "DNM_MPN"
F 6 "https://www.digikey.com/short/zwbq0r" H 1875 4125 50  0001 C CNN "URL"
	1    1875 4125
	0    -1   -1   0   
$EndComp
$Comp
L power:GND #PWR06
U 1 1
P 1875 4400
F 0 "#PWR06" H 1875 4150 50  0001 C CNN
F 1 "GND" H 1880 4227 50  0000 C CNN
F 2 "" H 1875 4400 50  0001 C CNN
F 3 "" H 1875 4400 50  0001 C CNN
	1    1875 4400
	1    0    0    -1  
$EndComp
Wire Wire Line
	1875 4325 1875 4400
Text Notes 675  4975 0    98   Italic 20
EMI Shield Can & Clips
$Comp
L Device:RF_Shield_One_Piece J4
U 1 1
P 1575 3425
F 0 "J4" H 1075 3350 50  0000 L CNN
F 1 "RF_Shield_One_Piece" H 1175 3575 50  0000 L CNN
F 2 "node-lib-v1:Harwin_S02-30200250_30x20mm_GND_Pads" H 1575 3325 50  0001 C CNN
F 3 "~" H 1575 3325 50  0001 C CNN
F 4 "DNM" H 1575 3425 50  0001 C CNN "MPN"
F 5 "S02-30200250" H 1575 3425 50  0001 C CNN "DNM_MPN"
F 6 "https://www.digikey.com/short/zwbq0z" H 1575 3425 50  0001 C CNN "URL"
	1    1575 3425
	1    0    0    -1  
$EndComp
$Comp
L power:GND #PWR05
U 1 1
P 1575 3850
F 0 "#PWR05" H 1575 3600 50  0001 C CNN
F 1 "GND" H 1575 3700 50  0000 C CNN
F 2 "" H 1575 3850 50  0001 C CNN
F 3 "" H 1575 3850 50  0001 C CNN
	1    1575 3850
	1    0    0    -1  
$EndComp
Wire Wire Line
	1575 3825 1575 3850
$Comp
L Mechanical:Fiducial FID3
U 1 1
P 9700 5750
F 0 "FID3" H 9625 5875 50  0000 L CNN
F 1 "Fiducial" H 9575 5650 50  0000 L CNN
F 2 "Fiducial:Fiducial_0.5mm_Mask1.5mm" H 9700 5750 50  0001 C CNN
F 3 "~" H 9700 5750 50  0001 C CNN
F 4 "~" H 9700 5750 50  0001 C CNN "MPN"
F 5 "~" H 9700 5750 50  0001 C CNN "URL"
	1    9700 5750
	1    0    0    -1  
$EndComp
$Comp
L Mechanical:Fiducial FID4
U 1 1
P 10000 5750
F 0 "FID4" H 9925 5875 50  0000 L CNN
F 1 "Fiducial" H 9875 5650 50  0000 L CNN
F 2 "Fiducial:Fiducial_0.5mm_Mask1.5mm" H 10000 5750 50  0001 C CNN
F 3 "~" H 10000 5750 50  0001 C CNN
F 4 "~" H 10000 5750 50  0001 C CNN "MPN"
F 5 "~" H 10000 5750 50  0001 C CNN "URL"
	1    10000 5750
	1    0    0    -1  
$EndComp
$Comp
L Power_Supervisor:TPS3839DBZ U2
U 1 1
P 6175 1425
F 0 "U2" H 6350 1675 50  0000 R CNN
F 1 "TPS3839G25" H 7000 1350 50  0000 R CNN
F 2 "Package_TO_SOT_SMD:SOT-23" H 6175 1425 50  0001 C CNN
F 3 "http://www.ti.com/lit/ds/sbvs193d/sbvs193d.pdf" H 6175 1425 50  0001 C CNN
F 4 "TPS3839G25DBZ" H 6175 1425 50  0001 C CNN "MPN"
	1    6175 1425
	1    0    0    -1  
$EndComp
Wire Wire Line
	6175 1125 6175 975 
Connection ~ 6175 975 
Wire Wire Line
	6175 975  7025 975 
Connection ~ 7025 975 
Wire Wire Line
	6575 1425 7150 1425
$Comp
L power:GND #PWR022
U 1 1
P 6175 1750
F 0 "#PWR022" H 6175 1500 50  0001 C CNN
F 1 "GND" H 6180 1577 50  0000 C CNN
F 2 "" H 6175 1750 50  0001 C CNN
F 3 "" H 6175 1750 50  0001 C CNN
	1    6175 1750
	1    0    0    -1  
$EndComp
Wire Wire Line
	6175 1725 6175 1750
Text Notes 5025 1900 0    71   ~ 0
Voltage Supervisor\nVcut-off = 2.325V
Text GLabel 1450 950  0    59   Input ~ 12
Vin
Wire Wire Line
	1450 950  1500 950 
Wire Wire Line
	1500 950  1500 1225
Wire Wire Line
	9900 1550 9900 1625
$Comp
L Connector:TestPoint_Probe TP5
U 1 1
P 9900 1550
F 0 "TP5" V 10075 1625 50  0000 C CNN
F 1 "VCC" V 9900 1700 50  0000 C CNN
F 2 "TestPoint:TestPoint_Pad_D1.5mm" H 10100 1550 50  0001 C CNN
F 3 "~" H 10100 1550 50  0001 C CNN
F 4 "~" H 9900 1550 50  0001 C CNN "MPN"
F 5 "~" H 9900 1550 50  0001 C CNN "URL"
	1    9900 1550
	0    1    -1   0   
$EndComp
$EndSCHEMATC
